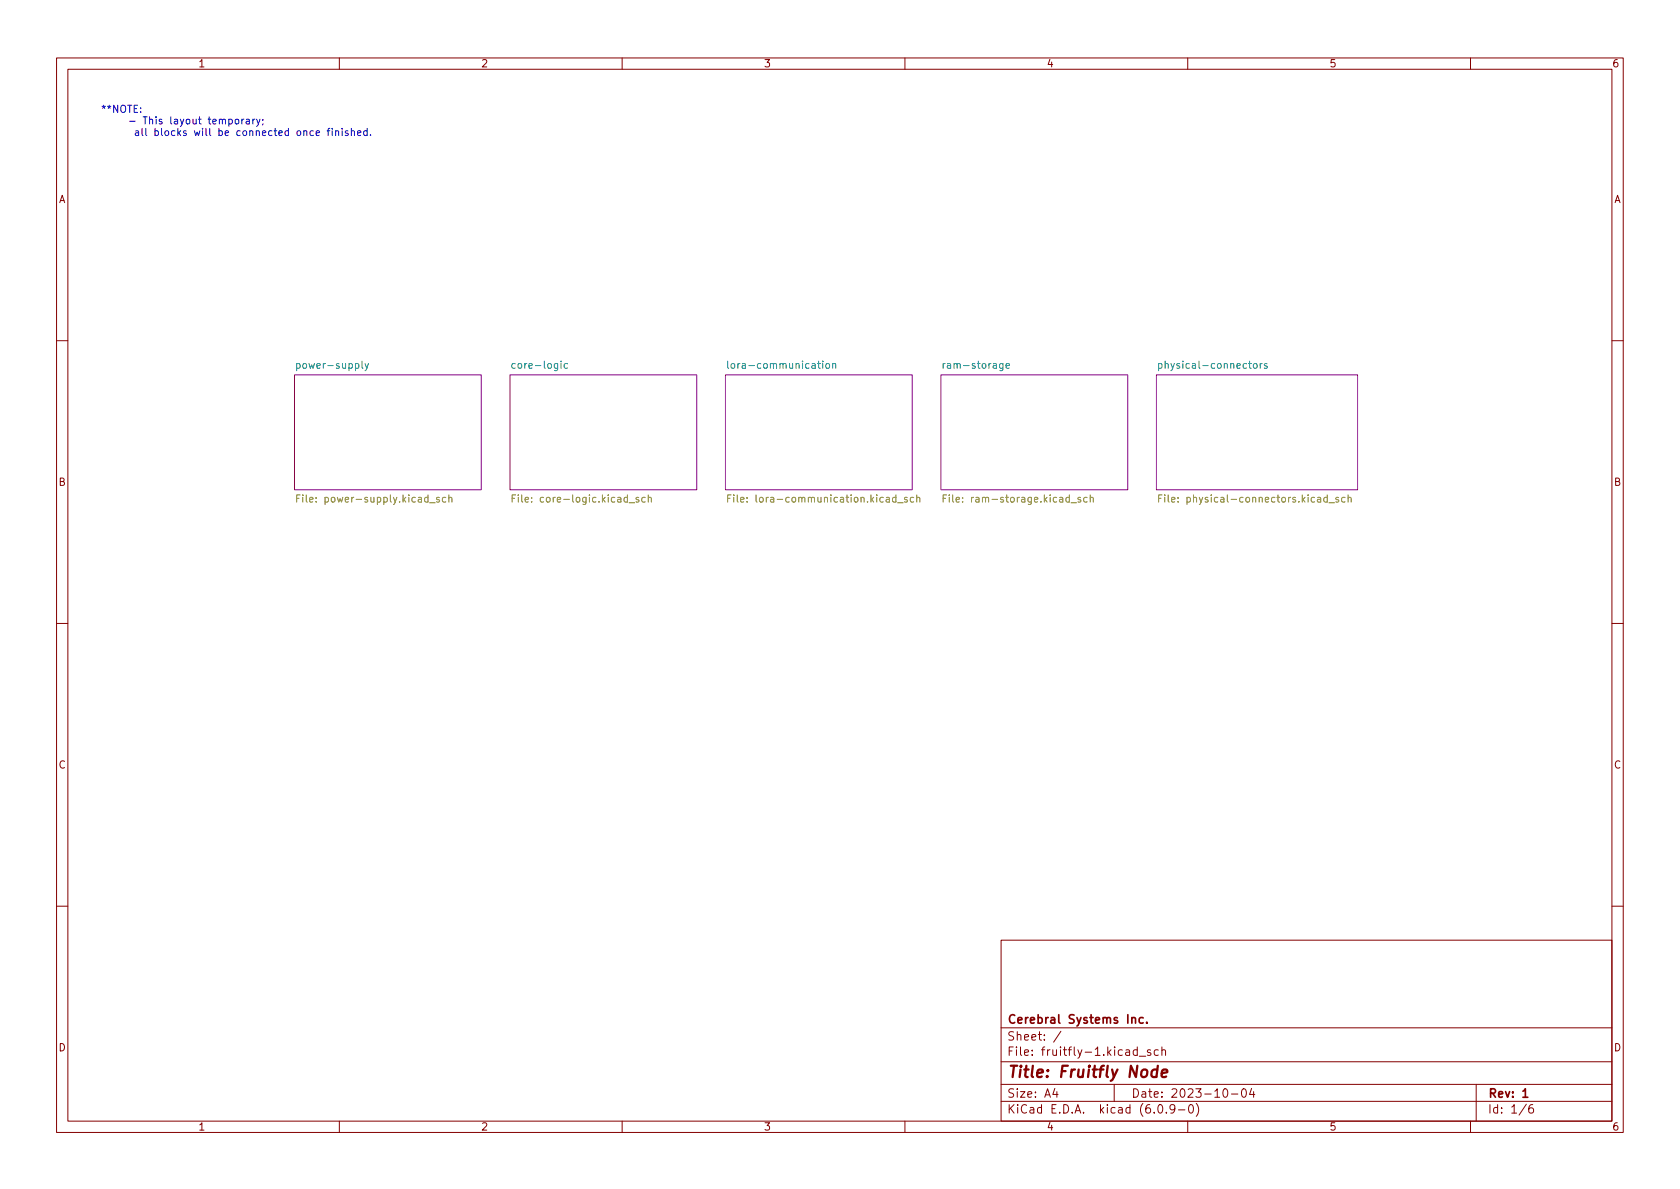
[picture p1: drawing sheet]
<svg xmlns="http://www.w3.org/2000/svg" width="297mm" height="210mm" viewBox="0 0 297 210" stroke-linecap="round" stroke-linejoin="round" font-family="sans-serif">
<g fill="none" stroke="#840000" stroke-width=".18">
<path d="M10 10.2h277v190.1h-277zM12 12.2h273v186.1h-273zM60 10.2v2M110 10.2v2M160 10.2v2M210 10.2v2M260 10.2v2M10 60.2h2M285 60.2h2M10 110.2h2M285 110.2h2M10 160.2h2"/>
<path d="M177 166.3h108v32h-108zM285 160.2h2M60 198.3v2M110 198.3v2M160 198.3v2M177 194.8h108M177 191.8h108M177 187.8h108M177 181.8h108M186.5 192.5l-.4 1h1M186.9 193v1M187.6 182.4l-1.3 1.9"/>
<path d="M197 191.8v3M201.1 185.7l-.5-.1-.2 .3v.4l.1 .3h.6M201.1 185.1v1.5M201.4 186.8h1.2M203.4 185.7l-.3-.1-.2 .2v.3l.5 .1v.4h-.5M204.8 185.7l-.4-.1-.3 .3v.4l.1 .3h.6M204.9 195.4l.2-.1a.81 .81 0 0 1 .6 .7 .81 .81 0 0 1-.3 .8h-.2a.81 .81 0 0 1-.6-.6 .81 .81 0 0 1 .3-.8zM205.4 185.8l.2-.2 .4 .1 .1 .9M205.4 185.1v1.5M206.2 196.7v.1M207.7 196l-.3 .3h-.3l-.2-.3 .1-.6 .4-.1 .2 .2a.99 .99 0 0 1-.3 1.3h-.3M208.4 196.3h1.1"/>
<path d="M210 198.3v2M210.4 195.4l.1-.1a.81 .81 0 0 1 .6 .7 .81 .81 0 0 1-.3 .8h-.2a.81 .81 0 0 1-.5-.6 .81 .81 0 0 1 .3-.8zM211.5 195.1a1.72 1.72 0 0 1 0 2.3M216.4 192.6l.2-.1a.81 .81 0 0 1 .6 .7 .81 .81 0 0 1-.3 .8h-.2a.81 .81 0 0 1-.6-.6 .81 .81 0 0 1 .3-.8zM217.7 193.5h1.2M219.7 192.6l.2-.1a.81 .81 0 0 1 .5 .7 .81 .81 0 0 1-.3 .8h-.1a.81 .81 0 0 1-.6-.6 .81 .81 0 0 1 .3-.8zM221.3 192.5l-.4 1h1M221.6 193v1M260 198.3v2M261 191.8v6.5M269.9 195.3l-1.3 1.9M271 195.3a.6 .6 0 0 0-.7 .7v.5l.1 .3h.5l.2-.1 .1-.5-.2-.2-.4-.1-.3 .3"/>
</g>
<path d="M200.1 180.1l.2-.2 .4 .1 .1 .9M202.1 180l-.4-.1-.3 .3v.4l.2 .3h.5M202.8 180.8v.1M269.3 193l.4-.5v1.5M269.3 194h.8" fill="none" stroke="#840000" stroke-width=".3"/>
<path d="M204.6 189.2a.66 .66 0 0 0-1 .3v.6l.1 .3 .2 .1 .6-.1M204.7 188.5l-.2 2M205.4 189.8l1-.2-.1-.4-.5-.1-.3 .3-.1 1 .2 .1 .6-.1" fill="none" stroke="#840000" stroke-width=".4"/>
<g fill="#fff" stroke="#fff" stroke-width=".18">
<path d="M166.4 66.3h33v20.3h-33z"/>
<path d="M52.1 66.3h33v20.3h-33z"/>
<path d="M128.3 66.3h33v20.3h-33z"/>
<path d="M204.5 66.3h35.5v20.3h-35.5z"/>
<path d="M90.2 66.3h33v20.3h-33z"/>
</g>
<path d="M52.1 66.3h33v20.3h-33zM90.2 66.3h33v20.3h-33zM128.3 66.3h33v20.3h-33zM166.4 66.3h33v20.3h-33zM204.5 66.3h35.5v20.3h-35.5z" fill="none" stroke="#840084" stroke-width=".18"/>
<g fill="none" stroke="#008484" stroke-width=".18">
<path d="M52.5 64.3h.3l.3 .2-.2 .6h-.4M52.5 64.3v1.3M64 63.9v1l.2 .2M64.5 64.3l.3 .8M65.2 64.3l-.5 1.1-.2 .2M91.1 64.3h-.4l-.2 .2 .1 .6h.5M100.3 64.3h-.3l-.3 .2 .2 .6h.4M128.7 63.9v1l.1 .2M146.1 64.3h.3l.3 .2v.4l-.3 .2h-.3l-.1-.2zM147.2 64.4l.2-.1h.3l.1 .8M147.2 64.3v.8M166.8 64.3v.8"/>
<path d="M167.1 64.3l-.3 .2M177.9 64.7l.6-.1-.1-.3h-.3l-.2 .2v.6h.5M204.9 64.3h.3l.3 .2-.2 .6h-.4M204.9 64.3v1.3M221.7 64.4l.1-.1 .4 .1 .1 .5-.2 .2h-.3l-.1-.1zM222.8 64.3v.8M223.2 64.3l-.4 .2M224 64.3h-.3l-.2 .2 .1 .1 .4 .2v.3h-.5"/>
</g>
<g fill="none" stroke="#848400" stroke-width=".18">
<path d="M52.5 88.1h.4M53.1 87.5h-.6v1.3M77.7 88l-.3-.1-.2 .2v.2l.5 .1v.3h-.5M78.8 88l-.3-.1-.3 .3 .1 .5h.5M79.4 88.1l.1-.2 .3 .1 .1 .8M79.4 87.5v1.3M90.6 88.1h.4M91.2 87.5h-.6v1.3M112.9 88l-.3-.1-.2 .2 .1 .2 .4 .1v.3h-.5M114.1 88l-.4-.1-.2 .3 .1 .5h.5M114.6 88.1l.2-.2 .3 .1 .1 .8M114.6 87.5v1.3"/>
<path d="M128.7 88.1h.4M129.3 87.5h-.6v1.3M129.7 87.5v.1M129.7 87.9v.9M158.7 88.9h1M160.4 88l-.3-.1-.2 .2 .1 .2 .4 .1v.3h-.5M161.6 88l-.4-.1-.3 .3 .2 .5h.5M162.1 88.1l.2-.2 .3 .1v.8M162.1 87.5v1.3M166.8 88.1h.4M167.4 87.5h-.6v1.3M167.8 87.5v.1"/>
<path d="M167.8 87.9v.9M191.1 88l-.3-.1-.2 .2v.2l.5 .1v.3h-.5M192.2 88l-.4-.1-.2 .3 .1 .5h.5M192.8 88.1l.1-.2 .3 .1 .1 .8M192.8 87.5v1.3M204.9 88.1h.4M205.5 87.5h-.6v1.3M205.9 87.5v.1M205.9 87.9v.9M235 88.9h.9M236.7 88l-.3-.1-.2 .2v.2l.5 .1v.3h-.5M237.8 88l-.4-.1-.2 .3 .1 .5h.5"/>
<path d="M238.4 88.1l.1-.2 .3 .1 .1 .8M238.4 87.5v1.3"/>
</g>
<g fill="none" stroke="#0000c2" stroke-width=".18">
<path d="M37.6 21.5l.6-.1v-.3h-.4l-.2 .2 .1 .6h.5M38.8 21.2l.2-.1h.3v.8M38.8 21.1v.8M39.3 21.3l.2-.2h.3l.1 .8M40.5 21.1h.3l.3 .2-.1 .6h-.5M40.5 21.1v1.2M41.7 21.1h.3l.2 .2v.4l-.2 .2h-.3l-.1-.2zM42.8 21.1v.8M43.1 21.1l-.3 .2M43.6 21.1h.4l.1 .8M44.1 21.4h-.4l-.2 .2 .2 .3h.4M44.7 21.1v.8"/>
<path d="M45.1 21.1l-.4 .2M45.4 21.1l.3 .8M46 21.1l-.4 1.1-.2 .1M46.5 21.1v.2M46.5 21.9l-.1 .2M53.7 23.2l.2-.1 .3 .1 .1 .8M55.4 23.2l-.4-.1-.2 .3 .1 .5h.5M55.9 23.5l.6-.1-.1-.2-.3-.1-.2 .2 .1 .6h.4M57.8 23.1h.5M58.3 22.7l-.3 .2v1.1M58.7 22.7v.1M58.7 23.1v.9"/>
<path d="M59.3 23.2l.2-.1 .3 .1 .1 .8M59.3 23.1v.9M60.5 22.7v.1M60.5 23.1v.9M61.5 23.2l-.3-.1-.2 .2 .1 .2 .4 .1v.3h-.5M62.1 23.2l.2-.1 .3 .1 .1 .8M62.1 22.7v1.3M63.2 23.5l.6-.1v-.2l-.4-.1-.2 .2 .1 .6h.5M64.9 23.2l-.4-.1-.2 .3 .1 .5h.5M64.9 22.7v1.3M65.5 23.8v.2"/>
</g>
<text font-size="2.8" fill="#840000" x="178" y="190.6">Title: Fruitfly Node</text>
<g font-size="2.1" fill="#840000">
<text x="178" y="184">Sheet: /</text>
<text x="178" y="181">Cerebral Systems Inc.</text>
<text x="178" y="186.7">File: fruitfly-1.kicad_sch</text>
<text x="178" y="196.9">KiCad E.D.A. kicad (6.0.9-0)</text>
<text x="178" y="194.1">Size: A4</text>
<text x="200" y="194.1">Date: 2023-10-04</text>
<text x="263" y="194.1">Rev: 1</text>
<text x="263" y="196.9">Id: 1/6</text>
</g>
<g font-size="1.8" fill="#840000">
<text x="35" y="11.9">1</text>
<text x="85" y="11.9">2</text>
<text x="135" y="11.9">3</text>
<text x="185" y="11.9">4</text>
<text x="235" y="11.9">5</text>
<text x="285" y="11.9">6</text>
<text x="10.3" y="35.9">A</text>
<text x="285.3" y="35.9">A</text>
<text x="10.3" y="85.9">B</text>
<text x="285.3" y="85.9">B</text>
<text x="10.3" y="135.9">C</text>
<text x="285.3" y="135.9">C</text>
<text x="10.3" y="185.9">D</text>
<text x="285.3" y="185.9">D</text>
<text x="35" y="199.9">1</text>
<text x="85" y="199.9">2</text>
<text x="135" y="199.9">3</text>
<text x="185" y="199.9">4</text>
<text x="235" y="199.9">5</text>
<text x="285" y="199.9">6</text>
</g>
<g font-size="1.8" fill="#0000c2">
<text x="17.8" y="19.9">**NOTE:</text>
<text x="18.3" y="22">- This layout temporary;</text>
<text x="20.7" y="24">all blocks will be connected once finished.</text>
</g>
<g font-size="1.8" fill="#008484">
<text x="53" y="65.2">power-supply</text>
<text x="91.2" y="65.2">core-logic</text>
<text x="129.8" y="65.2">lora-communication</text>
<text x="167.5" y="65.2">ram-storage</text>
<text x="205.8" y="65.2">physical-connectors</text>
</g>
<g font-size="1.8" fill="#848400">
<text x="53.8" y="88.9">File: power-supply.kicad_sch</text>
<text x="92" y="88.9">File: core-logic.kicad_sch</text>
<text x="130.6" y="88.9">File: lora-communication.kicad_sch</text>
<text x="168.3" y="88.9">File: ram-storage.kicad_sch</text>
<text x="206.7" y="88.9">File: physical-connectors.kicad_sch</text>
</g>
</svg>
